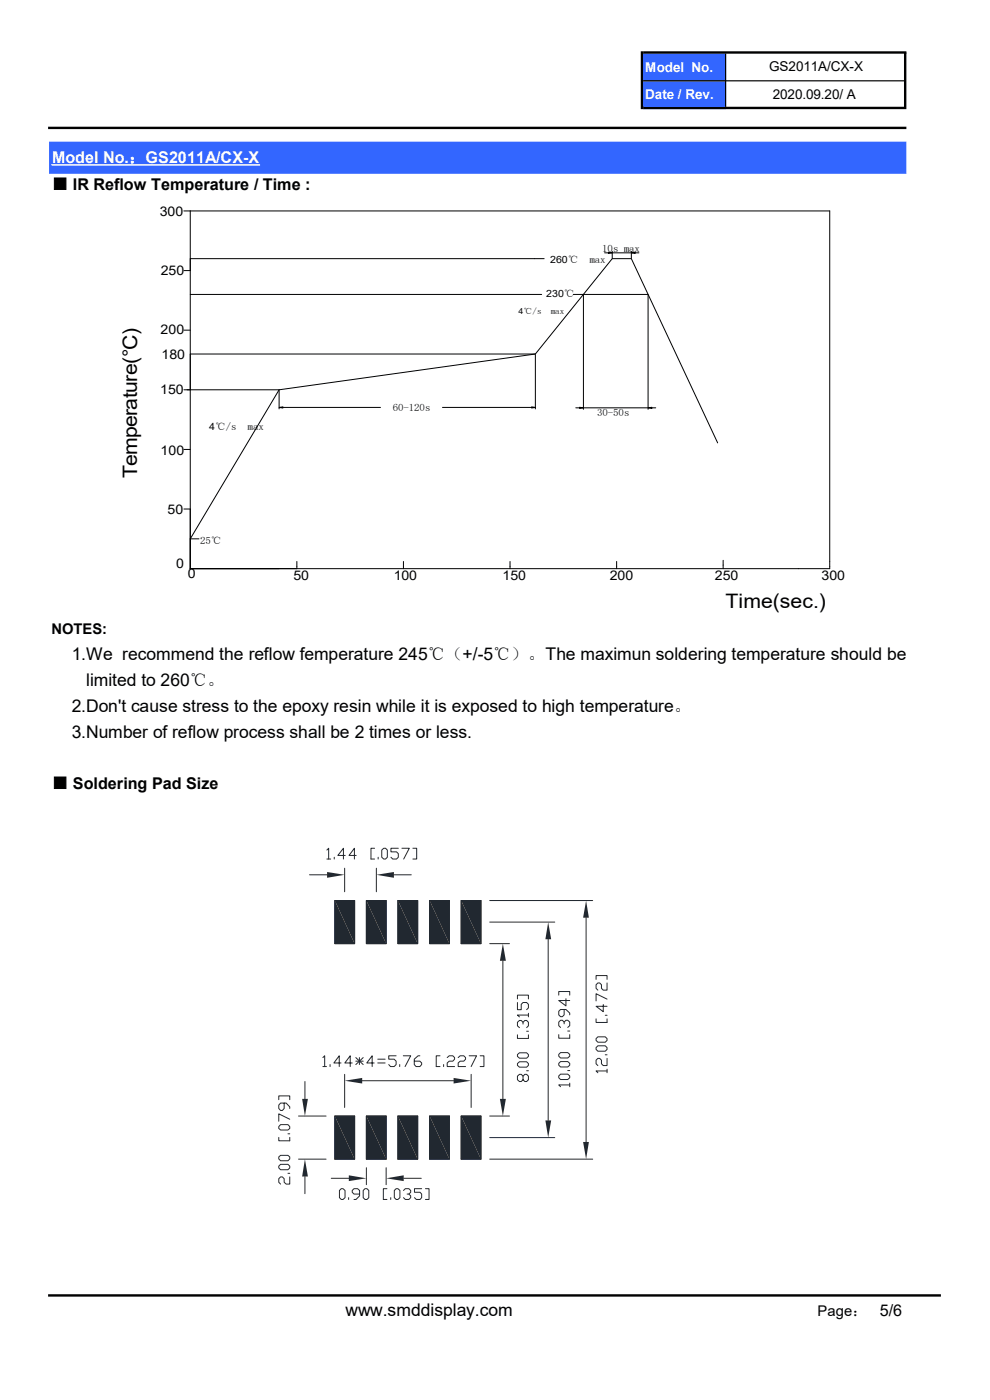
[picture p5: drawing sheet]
<svg xmlns="http://www.w3.org/2000/svg" width="210mm" height="297mm" viewBox="0 0 210 297" stroke-linecap="round" stroke-linejoin="round" font-family="sans-serif">
<path d="M136.4 11.3h17.7v11.9h-17.7zM10.4 30.1h181.9v6.8h-181.9z" fill-rule="evenodd" fill="#36f"/>
<path d="M11 35h44" fill="none" stroke="#fff" stroke-width=".3"/>
<g fill="#000">
<path d="M129.1 53.5l.8 .1-.8 .2zM133.9 53.6l.8-.1v.3zM59.2 86.4l.8-.1v.3zM112.8 86.3l.8 .1-.8 .2zM123 86.4l.8 .1-.8 .2zM137.5 86.5l.8-.1v.3z"/>
<path d="M135.9 10.9h.5v12.3h-.5zM153.8 11.4h.3v11.2h-.3zM191.8 11.1h.5v12.1h-.5z" fill-rule="evenodd"/>
<path d="M136.4 10.9h55.9v.5h-55.9zM136.4 17h55.4v.3h-55.4zM136.4 22.6h55.4v.6h-55.4zM10.2 26.9h182.1v.5h-182.1zM10.2 274.6h189.4v.5h-189.4z" fill-rule="evenodd"/>
</g>
<g fill="none" stroke="#000" stroke-width=".21">
<path d="M39 44.8h137v75.8h-135.6v-75.8M39 57.4h1.4M40.4 54.9h75M128.3 53.6h.8M129.1 53.5l.8 .1-.8 .2zM129.9 53.3v1.4M129.9 53.6h4M133.9 53.6l.8-.1v.3zM133.9 53.3v1.4M134.7 53.6h.8M39 70h1.4M40.4 75.1h73.2"/>
<path d="M40.4 62.5h74.5M113.6 75.1l16.3-20.2h4l18.3 39.1M113.6 75.1l-54.4 7.6M113.6 75.3v11.5M121.6 62.5h15.9M123.8 62.6v24.2M137.5 62.6v24.2M39 95.4h1.4M39 82.7h20.2M59.2 86.4l.8-.1v.3zM59.2 82.7l-18.8 31.6h1.8M59.2 82.9v3.9"/>
<path d="M60 86.4h20.7M93.9 86.4h18.9M112.8 86.3l.8 .1-.8 .2zM122.1 86.5h.9M123 86.4l.8 .1-.8 .2zM123.8 86.5h13.7M137.5 86.5l.8-.1v.3zM138.3 86.5h.8M39 108h1.4M63 119.1v1.5M85.6 119.1v1.5M108.2 119.1v1.5"/>
<path d="M130.8 119.1v1.5M153.4 118.9v1.7"/>
</g>
<path d="M71 191.1h4.2v9.1h-4.2zM77.7 191.1h4.2v9.1h-4.2zM84.4 191.1h4.2v9.1h-4.2zM91.1 191.1h4.2v9.1h-4.2zM97.8 191.1h4.2v9.1h-4.2zM71 236.8h4.2v9.1h-4.2zM77.7 236.8h4.2v9.1h-4.2zM84.4 236.8h4.2v9.1h-4.2zM91.1 236.8h4.2v9.1h-4.2z" fill="none" stroke="#212830" stroke-width=".21"/>
<g fill="#212830">
<path d="M97.8 191.1l4.2 9.1h-4.2z"/>
<path d="M97.8 191.1h4.2v9.1z"/>
<path d="M91.1 191.1l4.2 9.1h-4.2z"/>
<path d="M91.1 191.1h4.2v9.1z"/>
<path d="M84.4 191.1l4.2 9.1h-4.2z"/>
<path d="M84.4 191.1h4.2v9.1z"/>
<path d="M77.7 191.1l4.2 9.1h-4.2z"/>
<path d="M77.7 191.1h4.2v9.1z"/>
<path d="M71 191.1l4.2 9.1h-4.2z"/>
<path d="M71 191.1h4.2v9.1z"/>
<path d="M97.8 236.8l4.2 9.1h-4.2z"/>
<path d="M97.8 236.8h4.2v9.1z"/>
<path d="M91.1 236.8l4.2 9.1h-4.2z"/>
<path d="M91.1 236.8h4.2v9.1z"/>
<path d="M84.4 236.8l4.2 9.1h-4.2z"/>
<path d="M84.4 236.8h4.2v9.1z"/>
<path d="M77.7 236.8l4.2 9.1h-4.2z"/>
<path d="M77.7 236.8h4.2v9.1z"/>
<path d="M71 236.8l4.2 9.1h-4.2z"/>
<path d="M71 236.8h4.2v9.1z"/>
</g>
<g fill="none" stroke="#212830" stroke-width=".21">
<path d="M71 191.1h4.2v9.1h-4.2zM77.7 191.1h4.2v9.1h-4.2zM84.4 191.1h4.2v9.1h-4.2zM91.1 191.1h4.2v9.1h-4.2zM97.8 191.1h4.2v9.1h-4.2zM103.9 195.6h13.8M116.3 199.3v38.4M118.5 219.5v.8h2.4v-.8M118.5 211.1v-.7h2.4v.7M119.7 214.2v1.1l-.4 .4h-.4l-.4-.4v-.8l.4-.3h1.2l.8 .7v.4M119.7 217.2v-.4l-.4-.3h-.4l-.4 .3v.8l.4 .4M119.7 216.8l.4-.3h.3l.5 .3v.8l-.5 .4"/>
<path d="M120.1 211.9v1.5l-1.6-1.1h2.4M120.4 218.7h.5M71 236.8h4.2v9.1h-4.2zM77.7 236.8h4.2v9.1h-4.2zM84.4 236.8h4.2v9.1h-4.2zM91.1 236.8h4.2v9.1h-4.2zM97.8 236.8h4.2v9.1h-4.2zM118.5 228.3l.4-.4h1.5l.5 .4v.3l-.5 .4h-1.5l-.4-.4zM118.5 225.6l.4-.4h1.5l.5 .4v.4l-.5 .4h-1.5l-.4-.4zM118.5 223.7l.4-.4h1.5l.5 .4v.4l-.5 .4h-1.5l-.4-.4zM120.4 227.1h.5M120.9 230.2h-2.4l.4 .3"/>
<path d="M120.9 229.8v.7M103.9 241.3h13.8"/>
</g>
<g fill="#212830">
<path d="M116.3 195.6l.6 3.7h-1.2z"/>
<path d="M115.7 237.7h1.2l-.6 3.6z"/>
</g>
<g fill="none" stroke="#212830" stroke-width=".21">
<path d="M79.5 180h-.8v2.2h.8M84.5 180h-1.6v.7h1.2l.4 .4v.8l-.4 .3h-.8l-.4-.3M85.3 180h1.5l-1.2 2.2M87.6 180h.8v2.2h-.8M65.7 185.6h3.7M69.3 180.3l.4-.3v2.2M69.3 182.2h.8M70.9 181.9v.3M73.1 184.2v5M73.2 181.5h-1.5l1.2-1.5v2.2M75.6 181.5h-1.6l1.2-1.5v2.2M79.8 184.2v5"/>
<path d="M80.2 181.9v.3M81 180.3l.4-.3h.4l.4 .3v1.6l-.4 .3h-.4l-.4-.3zM83.6 185.6h3.6M102 195.6h.1M102 241.3h.1M116.3 241.3h.1"/>
</g>
<g fill="#212830">
<path d="M69.4 185l3.7 .6-3.7 .6z"/>
<path d="M79.8 185.6l3.8-.6v1.2z"/>
</g>
<g fill="none" stroke="#212830" stroke-width=".21">
<path d="M73.1 191.1h.1M79.8 191.1h.1M79.8 185.6h.1M59.1 233.3v-.8h2.4v.8M59.5 238.6h1.6l.4 .4v.4l-.4 .3h-1.6l-.4-.3v-.4zM60.3 234v1.2l-.4 .4h-.4l-.4-.4v-.8l.4-.4h1.2l.8 .8v.4M61.5 237.4l-2.4-1.1v1.6M63.3 236.8h5.9M64.7 229.4v3.7M59.1 241.3v.7h2.4v-.7M59.1 247.4l.4-.4h1.6l.4 .4v.4l-.4 .4h-1.6l-.4-.4zM59.1 245.4l.4-.3h1.6l.4 .3v.5l-.4 .4h-1.6l-.4-.4z"/>
<path d="M61.1 248.9h.4M61.1 240.5h.4M61.5 249.7v1.5h-.8l-.4-.4v-.7l-.4-.4h-.4l-.4 .4v.7l.4 .4M63.3 245.9h5.9M64.7 249.6v3.6"/>
</g>
<g fill="#212830">
<path d="M64.7 245.9l.6 3.7h-1.2z"/>
<path d="M64.1 233.1h1.2l-.6 3.7z"/>
</g>
<g fill="none" stroke="#212830" stroke-width=".21">
<path d="M103.9 191.1h21.8M124.3 194.7v47.6M126.4 216.2v.7h2.4v-.7M126.4 207.8v-.8h2.4v.8M128 213.1v1.5l-1.6-1.1h2.4M128.4 215.4h.4M128.8 208.5v1.6h-.8l-.4-.4v-.8l-.4-.4h-.4l-.4 .4v.8l.4 .4M128.8 212l-2.4-1.2v1.5M64.7 236.8h.1M71 236.8h.1M126.4 222.3l.4-.4h1.6l.4 .4v.3l-.4 .4h-1.6l-.4-.4zM126.4 220.3l.4-.3h1.6l.4 .3v.4l-.4 .4h-1.6l-.4-.4z"/>
<path d="M128.4 223.8h.4M128.8 224.5v1.6h-.8l-.4-.4v-.8l-.4-.4h-.4l-.4 .4v.8l.4 .4M128.8 227.2h-2.4l.4 .4M128.8 226.8v.8M71 245.9h.1M103.9 245.9h21.8"/>
</g>
<g fill="#212830">
<path d="M123.7 242.3h1.2l-.6 3.6z"/>
<path d="M124.3 191.1l.6 3.6h-1.2z"/>
</g>
<g fill="none" stroke="#212830" stroke-width=".21">
<path d="M102 191.1h.1M124.3 191.1h.1M103.9 200.2h4.2M106.7 203.8v29.3M109.8 212.7v1.5h.8v-1.1l.4-.4h.7l.4 .4v.7l-.4 .4M109.8 219.5v.8h2.3v-.8M109.8 211.9v-.8h2.3v.8M111 217.3v-.4l-.4-.4h-.4l-.4 .4v.7l.4 .4M111 216.9l.3-.4h.4l.4 .4v.7l-.4 .4M111.7 218.8h.4M112.1 215.3h-2.3l.4 .4M112.1 215v.7"/>
<path d="M103.9 236.8h4.2M109.8 225.6l.4-.3h1.5l.4 .3v.4l-.4 .4h-1.5l-.4-.4zM109.8 223.7l.4-.3h1.5l.4 .3v.4l-.4 .4h-1.5l-.4-.4zM111 228.3l.3-.4h.4l.4 .4v.8l-.4 .3h-.4l-.3-.3v-.8l-.4-.4h-.4l-.4 .4v.8l.4 .3h.4l.4-.3M111.7 227.2h.4M102 245.9h.1"/>
</g>
<g fill="#212830">
<path d="M106 233.1h1.3l-.6 3.7z"/>
<path d="M106.7 200.2l.6 3.6h-1.3z"/>
</g>
<g fill="none" stroke="#212830" stroke-width=".21">
<path d="M102 200.2h.1M106.7 200.2h.1M102 236.8h.1M70.3 250h3.7M72.4 252.2h.4l.4 .4v1.5l-.4 .4h-.4l-.4-.4v-1.5zM74 254.1v.4M76.3 253.3h-1.2l-.4-.4v-.3l.4-.4h.8l.4 .4v1.1l-.8 .8h-.4M77.4 252.2h.5l.3 .4v1.5l-.3 .4h-.5l-.4-.4v-1.5zM77.7 247.7v3.6M81.9 247.7v3.6M82.1 252.2h-.8v2.3h.8M82.9 254.1v.4"/>
<path d="M84 252.2h.4l.4 .4v1.5l-.4 .4h-.4l-.3-.4v-1.5zM85.6 252.6l.4-.4h.7l.4 .4v.3l-.4 .4h-.3M85.6 250h3.8M86.7 253.3l.4 .4v.4l-.4 .4h-.7l-.4-.4M89.5 252.2h-1.6v.7h1.2l.4 .4v.8l-.4 .4h-.8l-.4-.4M90.3 252.2h.7v2.3h-.7"/>
</g>
<g fill="#212830">
<path d="M74 249.3l3.7 .7-3.7 .6z"/>
<path d="M81.9 250l3.7-.7v1.3z"/>
</g>
<g fill="none" stroke="#212830" stroke-width=".21">
<path d="M68.5 224.4l.4-.4v2.3M68.5 226.3h.8M70 225.8v.5M72.3 225.5h-1.5l1.2-1.5v2.3M73.1 227.9v7M74.7 225.5h-1.5l1.1-1.5v2.3M75.5 225.1h1.5M75.5 224.4l1.5 1.4M76.2 224.4v1.4M76.8 229.3h19.4M77 224.4l-1.5 1.4M79.4 225.5h-1.6l1.2-1.5v2.3"/>
<path d="M80.1 224.7h1.6M80.1 225.5h1.6M84 224h-1.5v.7h1.1l.4 .4v.7l-.4 .5h-.8l-.3-.5M84.8 225.8v.5M85.6 224h1.5l-1.2 2.3M89.1 224h-.4l-.8 .7v1.1l.4 .5h.8l.4-.5v-.3l-.4-.4h-1.2M93.3 224h-.8v2.3h.8M94.1 225.8v.5M94.9 224.4l.4-.4h.8l.3 .4v.3l-.3 .4h-.8l-.4 .4v.8h1.5M97.2 224.4l.4-.4h.8l.4 .4v.3l-.4 .4h-.8l-.4 .4v.8h1.6M99.5 224h1.6l-1.2 2.3M99.9 227.9v7"/>
<path d="M101.9 224h.8v2.3h-.8M77.7 245.9h.1M81.9 245.9h.1M81.9 250h.1"/>
</g>
<g fill="#212830">
<path d="M73.1 229.3l3.7-.6v1.2z"/>
<path d="M96.2 228.7l3.7 .6-3.7 .6z"/>
</g>
<path d="M73.1 236.8h.1M99.9 236.8h.1M99.9 229.3h.1" fill="none" stroke="#212830" stroke-width=".21"/>
<g font-size="4.2">
<text x="29.1" y="101.5" transform="rotate(-90 29.1 101.5)">Temperature(°C)</text>
<text x="153.9" y="128.9">Time(sec.)</text>
</g>
<g font-size="3.7">
<text x="15.2" y="140.1">1.We recommend the reflow femperature 245℃（+/-5℃）。The maximun soldering temperature should be</text>
<text x="18.3" y="145.5">limited to 260℃。</text>
<text x="15.2" y="151">2.Don't cause stress to the epoxy resin while it is exposed to high temperature。</text>
<text x="15.2" y="156.5">3.Number of reflow process shall be 2 times or less.</text>
<text x="73.3" y="279.3">www.smddisplay.com</text>
</g>
<text font-size="3.4" fill="#fff" x="11" y="34.6">Model No.：GS2011A/CX-X</text>
<g font-size="3.4">
<text x="11.1" y="40.2">■ IR Reflow Temperature / Time :</text>
<text x="11.1" y="167.3">■ Soldering Pad Size</text>
<text x="186.6" y="279.2">5/6</text>
</g>
<g font-size="3.1">
<text x="10.9" y="134.5">NOTES:</text>
<text x="173.4" y="279.1">Page：</text>
</g>
<g font-size="2.9" fill="#fff">
<text x="136.9" y="15.2">Model No.</text>
<text x="136.9" y="21.1">Date / Rev.</text>
</g>
<g font-size="2.9">
<text x="163.2" y="15.2">GS2011A/CX-X</text>
<text x="164" y="21">2020.09.20/ A</text>
</g>
<g font-size="2.8">
<text x="33.9" y="45.7">300</text>
<text x="34.1" y="58.4">250</text>
<text x="34.1" y="70.9">200</text>
<text x="34.2" y="76.2">180</text>
<text x="34" y="83.5">150</text>
<text x="34.1" y="96.4">100</text>
<text x="35.6" y="109">50</text>
<text x="37.3" y="120.5">0</text>
<text x="39.8" y="122.7">0</text>
<text x="62.3" y="123">50</text>
<text x="83.5" y="123">100</text>
<text x="106.6" y="123">150</text>
<text x="129.4" y="123">200</text>
<text x="151.6" y="123">250</text>
<text x="174.3" y="123">300</text>
</g>
<g font-size="2.2">
<text x="127.8" y="53.4">10s max</text>
<text x="125.1" y="55.8">max</text>
<text x="83.3" y="87.2">60-120s</text>
<text x="126.7" y="88.4">30-50s</text>
<text x="52.5" y="91.3">max</text>
<text x="42.5" y="115.3">25℃</text>
</g>
<g font-size="2.1">
<text x="116.7" y="55.8">260℃</text>
<text x="115.9" y="63.1">230℃</text>
<text x="44.4" y="91.3">4℃/s</text>
</g>
<g font-size="1.8">
<text x="110" y="66.7">4℃/s</text>
<text x="116.8" y="66.7">max</text>
</g>
</svg>
